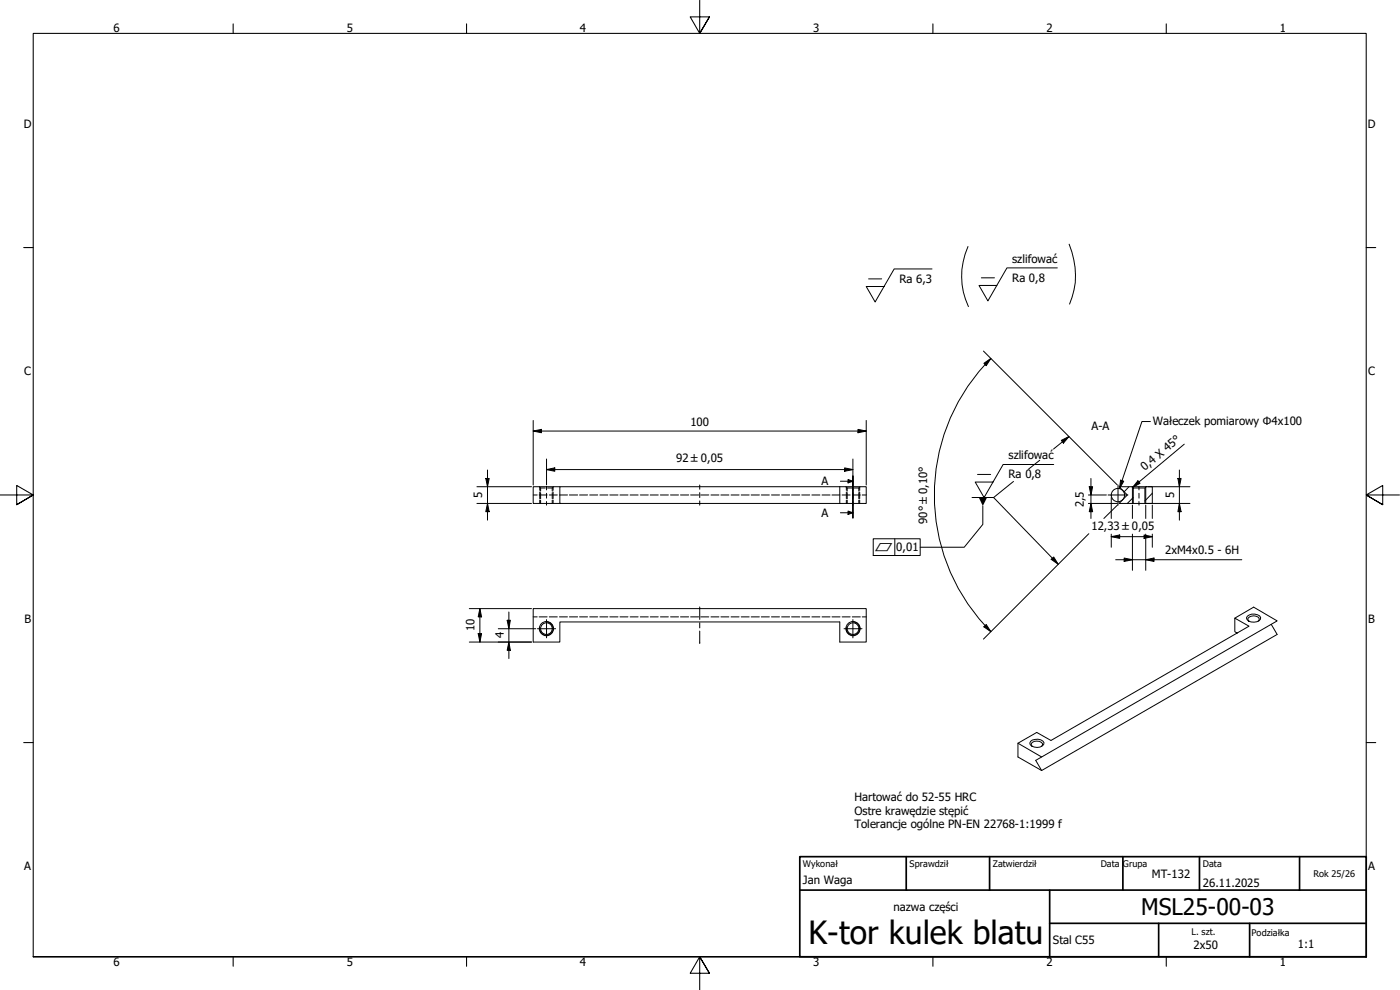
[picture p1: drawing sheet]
<svg xmlns="http://www.w3.org/2000/svg" width="420mm" height="297mm" viewBox="0 0 420 297" stroke-linecap="round" stroke-linejoin="round" font-family="sans-serif">
<!-- layer: Hatch (ISO) -->
<path d="M338.8 146l-1.4 1.6M340.1 149.3l-1.8 1.8M345.8 148l-2.2 2.3" fill="none" stroke="#000" stroke-width=".3"/>
<!-- layer: Hidden (ISO) -->
<g fill="none" stroke="#000" stroke-width=".3">
<path d="M160 148.5h1.2M161.8 148.5h2.4M161.9 146l.1 1.1M162 147.6v2M162 150v1.1M162.1 146.3l.1 .1M162.2 146.4h1.4M162.2 146.4v1M162.2 147.8v1.9M162.2 150.1v1M164.3 146.4h1.4M164.8 148.5h2.5"/>
<path d="M165.7 146.4v1M165.7 147.8v1.9M165.7 150.1v1M165.9 146.3l-.2 .1M166 147.6v2M166 150v1.1M166.1 146l-.1 1.1M167.9 148.5h2.4M170.9 148.5h2.5M173.9 148.5h2.4M177 148.5h2.4M180 148.5h2.4"/>
<path d="M183 148.5h2.5M186.1 148.5h2.4M189.1 148.5h2.4M192.2 148.5h2.4M195.1 148.5h2.4M198.2 148.5h2.4M201.2 148.5h2.4M204.2 148.5h2.5M207.3 148.5h2.4M210.3 148.5h2.4M213.4 148.5h2.4M216.3 148.5h2.5"/>
<path d="M219.4 148.5h2.4M222.4 148.5h2.5M225.4 148.5h2.5M228.5 148.5h2.4M231.5 148.5h2.4M234.6 148.5h2.4M237.6 148.5h2.4M240.6 148.5h2.4M243.6 148.5h2.5M246.7 148.5h2.4M249.7 148.5h2.4M252.7 148.5h2.4"/>
<path d="M253.9 146l.1 1.1M254 147.6v2M254 150v1.1M254.1 146.3l.2 .1M254.3 146.4h1.4M254.3 146.4v1M254.3 147.8v1.9M254.3 150.1v1M255.8 148.5h2.4M256.3 146.4h1.4M257.7 146.4v1M257.7 147.8v1.9"/>
<path d="M257.7 150.1v1M257.9 146.3l-.2 .1M258 147.6v2M258 150v1.1M258.1 146l-.1 1.1M258.8 148.5h1.2M160 185.1h1.2M161.8 185.1h2.4M164.8 185.1h2.5M167.9 185.1h2.4M170.9 185.1h2.5M173.9 185.1h2.4"/>
<path d="M177 185.1h2.4M180 185.1h2.4M183 185.1h2.5M186.1 185.1h2.4M189.1 185.1h2.4M192.2 185.1h2.4M195.1 185.1h2.4M198.2 185.1h2.4M201.2 185.1h2.4M204.2 185.1h2.5M207.3 185.1h2.4M210.3 185.1h2.4"/>
<path d="M213.4 185.1h2.4M216.3 185.1h2.5M219.4 185.1h2.4M222.4 185.1h2.5M225.4 185.1h2.5M228.5 185.1h2.4M231.5 185.1h2.4M234.6 185.1h2.4M237.6 185.1h2.4M240.6 185.1h2.4M243.6 185.1h2.5M246.7 185.1h2.4"/>
<path d="M249.7 185.1h2.4M252.7 185.1h2.4M255.8 185.1h2.4M258.8 185.1h1.2"/>
</g>
<!-- layer: Visible (ISO) -->
<g fill="none" stroke="#000" stroke-width=".3">
<path d="M168 146h-8v5.1h8M252 146h-84v5.1h84M252 146h8v5.1h-8M252 146v5.1M335.9 146h3.8l.4 .4v4.7h-4.2l2.4-2.6zM339.7 146h4.3M340.1 151.1h3.5M340.1 146.4h3.5M343.6 146.4l.4-.4h1.8v5.1h-2.2zM160 182.6h100v10h-8v-6h-84v6h-8zM370.6 185.5l5.6-3.3 7.1 4.1-70.7 40.8-7.1-4.1M374.3 184.9a2.81 2.81 0 0 1 4 .4 1.61 1.61 0 0 1-1.9 1.4 1.84 1.84 0 0 1-2.3-1.3z"/>
<path d="M374.9 186.4l-.4-.4a1.59 1.59 0 0 1 2.5-1.1l.9 .6-.3 .9M381.5 187.3l1.8 3.1-70.7 40.8-7.1-4.1v-4.1l5.6-3.2 4.3 2.4 59.4-34.3-4.2-2.4v4l.7 .5M309.3 222.4a2.81 2.81 0 0 1 4 .4 2.3 2.3 0 0 1-3.6 1.1l-.5-.5-.1-.5zM309.8 224l-.3-.4a1.28 1.28 0 0 1 1.6-1.2l1.4 .3 .4 .4v.5l-.4 .4M312.6 227.1l-1.8 1 1.8 3.1"/>
<circle cx="164" cy="188.6" r="2.13"/>
<circle cx="164" cy="188.6" r="1.75"/>
<circle cx="256" cy="188.6" r="2.13"/>
<circle cx="256" cy="188.6" r="1.75"/>
</g>
<!-- layer: Visible Narrow (ISO) -->
<path d="M339.9 146.2v4.9M343.9 146.2v4.9M164.3 186.6a2 2 0 0 1 1.7 2.4 2 2 0 0 1-2.4 1.6 2 2 0 0 1-1.6-2.3M256.3 186.6a2 2 0 0 1 1.7 2.4 2 2 0 0 1-2.3 1.6 2 2 0 0 1-1.7-2.3" fill="none" stroke="#000" stroke-width=".3"/>
<!-- layer: Section Line (ISO) -->
<path d="M252.2 144.4h3.8M252.2 153.8h3.8M254.5 143.9l1.5 .5-1.5 .5zM254.5 153.3l1.5 .5-1.5 .6zM256 142.9v12.5" fill="none" stroke="#000" stroke-width=".3"/>
<path d="M256 142.9v12.5" fill="none" stroke="#000" stroke-width=".51"/>
<path d="M254.5 143.9l1.5 .5-1.5 .5zM254.5 153.3l1.5 .5-1.5 .6z" fill="#000"/>
<!-- layer: Border (ISO) -->
<g fill="none" stroke="#000" stroke-width=".32">
<path d="M70 7.2v2.8M140 7.2v2.8M210 0v10l-2.9-4.9h5.8l-2.9 4.9 2.9-4.9M280 7.2v2.8M350 7.2v2.8M7.1 74.3h2.9M410 74.3h2.9M0 148.5h10l-5-2.8v5.7l5-2.9-5 2.9M420 148.5h-10l5-2.8v5.7l-5-2.9 5 2.9M7.1 222.8h2.9M410 222.8h2.9M10 287.1v-277.1h400v277.1h-400h400"/>
<path d="M70 287.1v2.8M140 287.1v2.8M212.9 292l-2.9-4.9 2.9 4.9h-5.8l2.9-4.9v9.9M280 287.1v2.8M350 287.1v2.8"/>
</g>
<!-- layer: Title (ISO) -->
<path d="M240 257h170v30.1h-170zM272 257v10.1M297 257v10.1M337 257v10.1M360 257v10.1M390 257v10.1M240 267.1h170M315 277h95M315 267.1v20M347.7 277v10M375 277v10.1" fill="none" stroke="#000" stroke-width=".51"/>
<!-- layer: Sketch Geometry (ISO) -->
<g fill="none" stroke="#000" stroke-width=".3">
<path d="M290.5 74a21.6 21.6 0 0 0 .1 18M320.9 73.3a22.8 22.8 0 0 1 .1 17.9M333.5 148.5v.3"/>
<circle cx="335.5" cy="148.5" r="2"/>
</g>
<!-- layer: Center Mark (ISO) -->
<path d="M332.5 148.5h6M335.5 145.5v6.1M161.3 188.6h5.5M164 185.9v5.5M253.3 188.6h5.4M256 185.9v5.5" fill="none" stroke="#000" stroke-width=".3"/>
<!-- layer: Centerline (ISO) -->
<g fill="none" stroke="#000" stroke-width=".3">
<path d="M164 145.9v1.1M164 148v1.5M164 150.5v1.1M210 145.5v1.3M210 147.8v1.5M210 150.3v1.3M256 145.9v1.1M256 148v1.5M256 150.5v1.1M341.8 145.9v1.1M341.8 148v1.5M341.8 150.5v1.1"/>
<path d="M210 182.1v3.8M210 186.9v1.5M210 189.3v3.8"/>
</g>
<!-- layer: Dimension (ISO) -->
<g fill="none" stroke="#000" stroke-width=".3">
<path d="M295.1 105.3l40.2 40.2M295.3 109l2.1-1.4-1.4 2.1zM297.4 107.6a58 58 0 0 0 0 81.9M160 129.3l2.5-.5v1zM160 129.3h100M160 126.2v19.3M164 137.7v7.8M256 137.7v7.8M257.5 128.8l2.5 .5-2.5 .5zM260 126.2v19.3M143.1 151.1h16.4M143.1 146h16.4"/>
<path d="M145.8 143.6h1l-.5 2.4zM146.3 151.1l.5 2.4h-1zM146.3 141v15.1M164 140.9l2.5-.5v1zM164 140.9h92M253.5 140.4l2.5 .5-2.5 .5zM326.6 151.1h8.7M326.6 148.5h5.4M326.9 146h1l-.5 2.5zM327.4 151.1l.5 2.4h-1zM327.4 143.6v12M333.5 149.3v6.3"/>
<path d="M335.4 151.5l-4.1 4.1M344.1 151.1h13M344.5 146h12.6M345.8 151.6v4M353.5 143.6h1l-.6 2.4zM353.9 151.1l.6 2.4h-1zM353.9 141v15.1M326.8 160.1l-31.7 31.7M333.5 161l2.5-.5v1zM333.5 161h12.3M333.5 160.3v3.9M343.3 160.5l2.5 .5-2.5 .5z"/>
<path d="M345.8 160.3v3.9M140.8 192.6h18.7M140.8 182.6h18.7M143.5 190.1h1l-.5 2.5zM144 182.6l.5 2.5h-1zM144 182.6v10M149.5 188.6h11.3M152.2 186.1h1l-.5 2.5zM152.7 192.6l.5 2.5h-1zM152.7 183.6v14M296 187.4l1.4 2.1-2.1-1.4z"/>
</g>
<g fill="#000">
<path d="M295.3 109l2.1-1.4-1.4 2.1zM160 129.3l2.5-.5v1zM257.5 128.8l2.5 .5-2.5 .5zM145.8 143.6h1l-.5 2.4zM146.3 151.1l.5 2.4h-1zM164 140.9l2.5-.5v1zM253.5 140.4l2.5 .5-2.5 .5zM326.9 146h1l-.5 2.5zM327.4 151.1l.5 2.4h-1zM353.5 143.6h1l-.6 2.4zM353.9 151.1l.6 2.4h-1zM333.5 161l2.5-.5v1z"/>
<path d="M343.3 160.5l2.5 .5-2.5 .5zM143.5 190.1h1l-.5 2.5zM144 182.6l.5 2.5h-1zM152.2 186.1h1l-.5 2.5zM152.7 192.6l.5 2.5h-1zM296 187.4l1.4 2.1-2.1-1.4z"/>
</g>
<!-- layer: Symbol (ISO) -->
<g fill="none" stroke="#000" stroke-width=".3">
<path d="M260.7 83.7h3.9M279.7 80.7h-11.3l-5.8 9.9-2.6-4.6h5.3M294.5 83.4h3.9M317.3 80.4h-15.1l-5.7 9.9-2.7-4.7h5.3M312 138.1l-3.3 2.7M316.2 139.4h-15.1l-5.8 9.9-2.6-4.7h5.3M318.5 132.1l2.3-1.1-1.6 2zM320.8 131l-4.6 3.7M345.2 126.5h-2.5l-6.7 20.1M355.4 133.3l-15.5 12.9M291.7 149.3h6.5M293.4 142.4h3.9"/>
<path d="M295 151.8v5.5l-5.6 6.9h-13.2M298.2 149.3l19.4 20M304.2 144.4l-6 4.9M336.3 144.1l.9 .3-1.2 2.2zM339.9 151.6v4M341.5 144.3l.6 .7-2.2 1.2zM343.9 151.6v4M262.1 161.7h14.1v5h-14.1zM268.5 161.7v5M315.5 167.8l.7-.7 1.4 2.2zM334.8 167.9h37.9M337.4 167.4l2.5 .5-2.5 .6z"/>
<path d="M339.9 160.3v10.8M343.9 167.9l2.4-.5v1.1zM343.9 160.3v10.8"/>
</g>
<path d="M318.5 132.1l2.3-1.1-1.6 2zM293.8 149.3h2.4l-1.2 2.5zM336.3 144.1l.9 .3-1.2 2.2zM341.5 144.3l.6 .7-2.2 1.2zM315.5 167.8l.7-.7 1.4 2.2zM337.4 167.4l2.5 .5-2.5 .6zM343.9 167.9l2.4-.5v1.1z" fill="#000"/>
<text font-size="9.6" x="242.6" y="283.1">K-tor kulek blatu</text>
<text font-size="6.9" x="342.5" y="274.6">MSL25-00-03</text>
<g font-size="3.4">
<text x="34" y="9.6">6</text>
<text x="104.1" y="9.6">5</text>
<text x="174.1" y="9.6">4</text>
<text x="244" y="9.6">3</text>
<text x="314.1" y="9.6">2</text>
<text x="384" y="9.6">1</text>
<text x="7.2" y="38.4">D</text>
<text x="410.5" y="38.4">D</text>
<text x="303.8" y="78.8">szlifować</text>
<text x="269.9" y="84.9">Ra 6,3</text>
<text x="303.8" y="84.6">Ra 0,8</text>
<text x="7.3" y="112.6">C</text>
<text x="410.6" y="112.6">C</text>
<text x="207.2" y="127.7">100</text>
<text x="327.6" y="129">A-A</text>
<text x="346" y="127.4">Wałeczek pomiarowy Φ4x100</text>
<text x="302.7" y="137.8">szlifować</text>
<text x="202.9" y="138.7">92 ±0,05</text>
<text x="302.7" y="143.6">Ra 0,8</text>
<text x="343.5" y="141.4" transform="rotate(-40 343.5 141.4)">0,4 X 45°</text>
<text x="144.7" y="149.5" transform="rotate(-90 144.7 149.5)">5</text>
<text x="246.6" y="145.7">A</text>
<text x="352.4" y="149.5" transform="rotate(-90 352.4 149.5)">5</text>
<text x="246.6" y="155.1">A</text>
<text x="325.2" y="152.2" transform="rotate(-90 325.2 152.2)">2,5</text>
<text x="278.3" y="157.2" transform="rotate(-90 278.3 157.2)">90° ±0,10°</text>
<text x="327.5" y="158.9">12,33 ±0,05</text>
<text x="269" y="165.4">0,01</text>
<text x="349.7" y="166.4">2xM4x0.5 - 6H</text>
<text x="7.4" y="186.9">B</text>
<text x="142.4" y="189.5" transform="rotate(-90 142.4 189.5)">10</text>
<text x="151.2" y="191.6" transform="rotate(-90 151.2 191.6)">4</text>
<text x="410.7" y="186.9">B</text>
<text x="256.4" y="240.3">Hartować do 52-55 HRC</text>
<text x="256.4" y="244.4">Ostre krawędzie stępić</text>
<text x="256.4" y="248.5">Tolerancje ogólne PN-EN 22768-1:1999 f</text>
<text x="7.3" y="261.2">A</text>
<text x="345.7" y="263.4">MT-132</text>
<text x="410.6" y="261.2">A</text>
<text x="241" y="265.4">Jan Waga</text>
<text x="361" y="266">26.11.2025</text>
<text x="268.2" y="273.4">nazwa części</text>
<text x="316" y="283.3">Stal C55</text>
<text x="358.2" y="284.8">2x50</text>
<text x="389.5" y="284.5">1:1</text>
<text x="34" y="289.9">6</text>
<text x="104.1" y="289.9">5</text>
<text x="174.1" y="289.9">4</text>
<text x="244" y="289.9">3</text>
<text x="314.1" y="289.9">2</text>
<text x="384" y="289.9">1</text>
</g>
<text font-size="3.2" x="262.6" y="165.4">⏥</text>
<g font-size="2.7">
<text x="241" y="260.1">Wykonał</text>
<text x="273" y="260.1">Sprawdził</text>
<text x="298" y="260.1">Zatwierdził</text>
<text x="330.3" y="260">Data</text>
<text x="337" y="260.1">Grupa</text>
<text x="361" y="260">Data</text>
<text x="394.2" y="263.2">Rok 25/26</text>
<text x="357.6" y="280.5">L. szt.</text>
<text x="375.6" y="280.7">Podziałka</text>
</g>
</svg>
